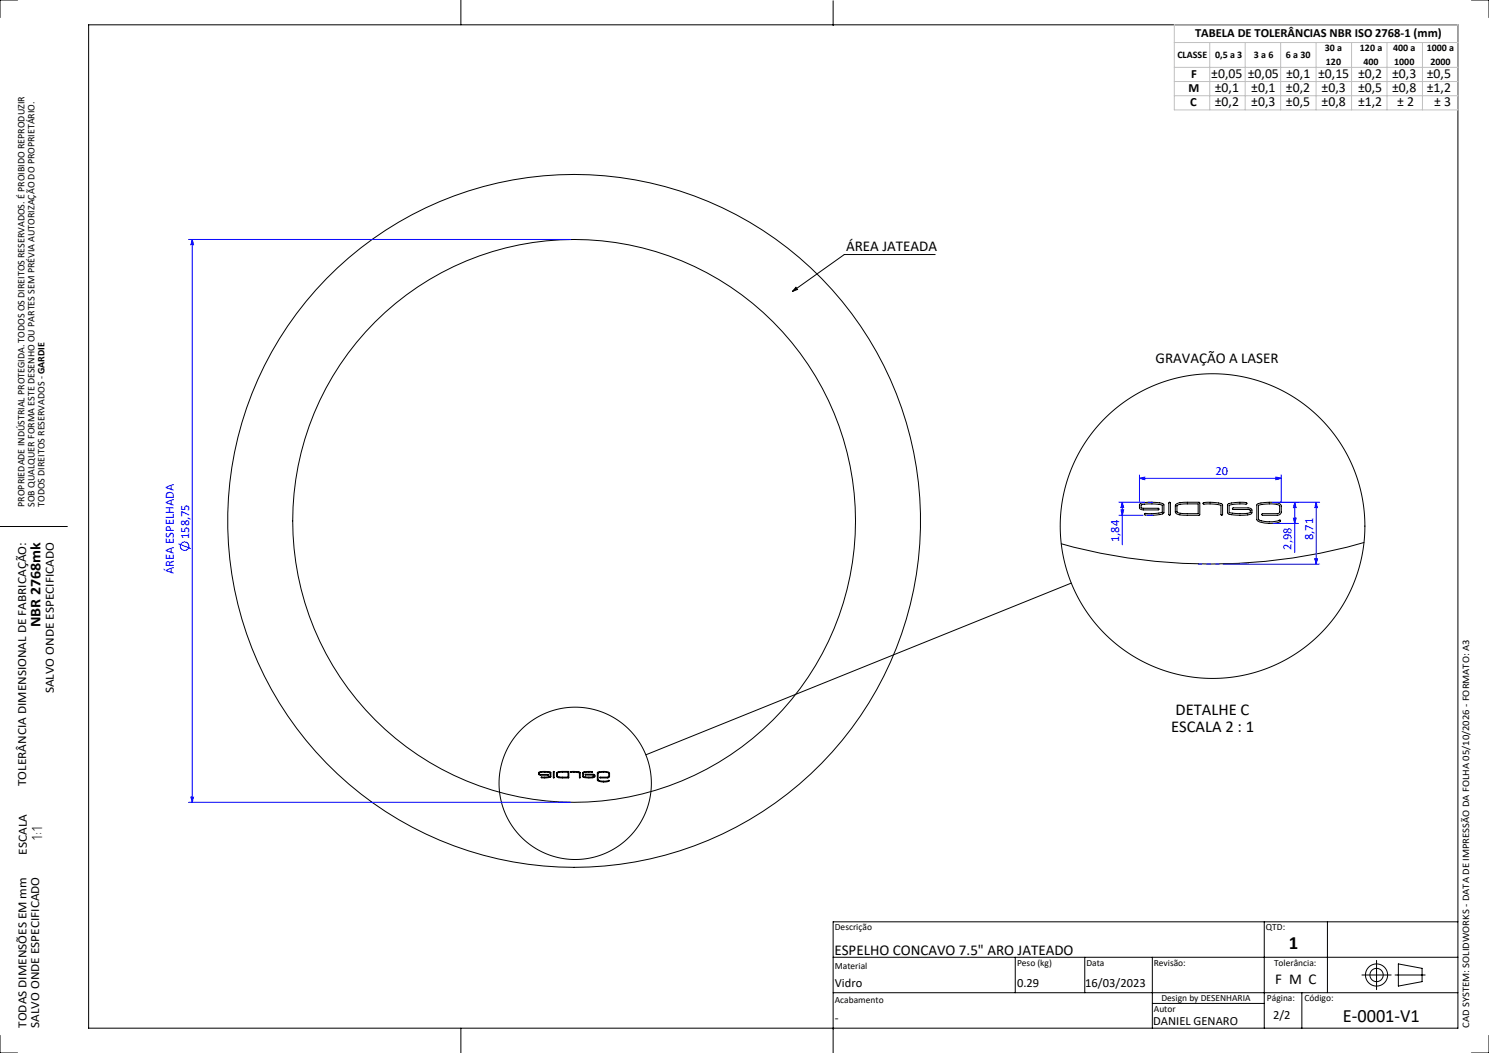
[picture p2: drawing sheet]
<svg xmlns="http://www.w3.org/2000/svg" width="420mm" height="297mm" viewBox="0 0 420 297" stroke-linecap="round" stroke-linejoin="round" font-family="sans-serif">
<g fill="none" stroke="#000" stroke-width=".28">
<path d="M5 0h-5v5M25 7h386.2v283h-386.2zM130 0v7M235 .2v7M415 0h5v5M263.8 71.8h-25.6l-14.7 10.4M224.5 81l.4 .6-1.4 .6zM0 148.5h19M321.5 142.1a10.9 10.9 0 0 1 6.7 .1l.1 1.3a1.17 1.17 0 0 1-.3 1.4l-1.9 .4a4.8 4.8 0 0 1-3.3-.2l.2-.3h2.7l2.1-.3v-2l-2.4-.4a5.8 5.8 0 0 0-3.5 .4v.7l.3 .1 4.5 .1 .2 .2-.2 .2-4.7-.1a1.03 1.03 0 0 1-.6-1.2zM329.8 141.7l.3 .2v3.2l-.2 .2-.2-.2zM331.7 142.3a8.8 8.8 0 0 1 4.4-.6h2.3v3.5a23.1 23.1 0 0 1-6.5-.3l-.4-.5zM332.1 142.5l1.7-.4h4.2v2.8h-2.3a6.9 6.9 0 0 1-3.7-.5z"/>
<path d="M339.4 141.8l1.9-.1a4.9 4.9 0 0 1 3.5 .6l.1 2.8-.3 .2-.2-.2v-2.6l-2.5-.3h-2.4zM346.3 142.2a11 11 0 0 1 5.3-.4l-.1 .4h-2.6l-2.2 .3v2l.9 .2a9.1 9.1 0 0 0 5.1-.2v-.6l-.4-.2h-4.5l-.2-.2 .2-.3 4.7 .1a.8 .8 0 0 1 .6 1l-.1 .6a11.2 11.2 0 0 1-6.7-.1zM354.6 142.2a7.7 7.7 0 0 1 4.1-.5l1.8 .2a1.44 1.44 0 0 1 .9 1.9 1.26 1.26 0 0 1-.3 1.3 1.26 1.26 0 0 1-1.3 .2h-3.7l-.2-.2 .2-.2h4.2a1.01 1.01 0 0 0 .6-1.5v-.8a9.3 9.3 0 0 0-5.9-.1v4.1a5.6 5.6 0 0 0 4 .6l2-.5 .2 .3a7.3 7.3 0 0 1-6.6-.2zM384.7 153a157.5 157.5 0 0 1-85.4 .4M302.2 164.5l-120 48.4M152 217.8a4 4 0 0 1 3.4 .2l-.1 1.2-1.7 .2-1-.1 1.5-.1a.73 .73 0 0 0 1.1-.7v-.4a3.6 3.6 0 0 0-3 0l.2 .3 2.3 .1-1.4 .2a.95 .95 0 0 1-1.4-.4zM156.1 217.6l.2 .1-.1 1.7zM157.1 217.9l1-.3h2.3v1.8h-1.5a2.06 2.06 0 0 1-1.9-.4zM157.2 218.9h.1M157.3 218l2.3-.2a.54 .54 0 0 1 .7 .2 .54 .54 0 0 1-.1 .7v.5h-1.5a1.12 1.12 0 0 1-1.5-.4zM160.9 217.7h2.4a.57 .57 0 0 1 .4 .9l-.1 .8-.2-.6a.6 .6 0 0 0-.4-.9h-2zM164.4 217.9l1.4-.3 1.3 .1-1.4 .1a.73 .73 0 0 0-1.1 .7v.4a2.76 2.76 0 0 0 2.2 .3l.8-.2v-.3l-2.6-.2 1.5-.1a.96 .96 0 0 1 1.3 .3v.3a4.6 4.6 0 0 1-3.3 .2z"/>
<path d="M168.5 217.9l.6-.2a3.9 3.9 0 0 1 2.8 .3 1.04 1.04 0 0 1-.2 1.2 1.04 1.04 0 0 1-1.1 .2l-1.4-.1 1.4-.1a.81 .81 0 0 0 1.1-.2l-.1-1-1.8-.2a.85 .85 0 0 0-1 .2 .85 .85 0 0 0-.1 1v1l.4 .2a4 4 0 0 0 2.6-.1l.1 .1a3.4 3.4 0 0 1-3.3-.2zM171.7 218.1h.1M235 270h176.2M286.4 270v10M306 270v10M325 270v20M356.6 260v30M374.4 260v20M384.2 275h8.2M388.3 270.9v8.2M393.5 275h8.5M394.4 271.9l6.7 1.2v3.8l-6.7 1.2z"/>
<path d="M411.2 260h-176.2v37.1M0 292v5h5M130 290v7M235 280h176.2M325 283h31.6M367.2 280v10M420 292v5h-5"/>
<circle cx="161.9" cy="146.9" r="79.4"/>
<circle cx="161.9" cy="146.9" r="97.7"/>
<circle cx="342" cy="148.4" r="43"/>
<circle cx="162.2" cy="220.9" r="21.5"/>
<circle cx="388.3" cy="275" r="1.88"/>
<circle cx="388.3" cy="275" r="3.1"/>
</g>
<g fill="none" stroke="#00f" stroke-width=".28">
<path d="M53.2 67.5h107.7M54.2 67.5v158.8M54.2 67.5l.4 1.5h-.8zM321.4 134.9l1.5-.4v.8zM321.4 133.9v7.5M321.4 134.9h40M359.9 134.5l1.5 .4-1.5 .4zM361.4 133.9v7.8M50.3 153.4l3.5 1.3M315.6 141.7h7.3M315.6 145.3h6.8M316.2 143.8h.7l-.3 1.5z"/>
<path d="M316.6 141.7v12M316.6 141.7l.3 1.5h-.7zM323.9 141.7h1.2M345 159.1h27.2M359 147.6h7.2M364.8 146.1h.8l-.4 1.5zM365.2 141.7v14.1M365.2 141.7l.4 1.5h-.8zM370.9 157.6h.7l-.4 1.5zM371.2 141.7l.4 1.5h-.7zM371.2 141.7v17.4M372.2 141.7h-13.2"/>
<path d="M53.2 226.3h107.7M53.8 224.8h.8l-.4 1.5z"/>
<circle cx="52.1" cy="154.1" r="1.21"/>
</g>
<path d="M323.4 145.3h1.9" fill="none" stroke="#00f" stroke-width=".28" stroke-dasharray="15.2 1.3 1.3 1.3" stroke-linecap="butt"/>
<path d="M337.9 159.1h6.1" fill="none" stroke="#00f" stroke-width=".28" stroke-dasharray="15.2 1.3 1.3 1.3" stroke-dashoffset="14.1" stroke-linecap="butt"/>
<path d="M331.2 12h80M331.2 7h80v24h-80zM331.2 19h80M341.2 12v19M351.2 12v19M361.2 12v19M371.2 12v19M381.2 12v19M391.2 12v19M401.2 12v19M331.2 23h80M331.2 27h80" fill="none" stroke="#c0c0c0" stroke-width=".28"/>
<path d="M224.5 81l.4 .6-1.4 .6z" fill="#000"/>
<g fill="#00f">
<path d="M321.4 134.9l1.5-.4v.8zM359.9 134.5l1.5 .4-1.5 .4z"/>
<path d="M365.2 141.7l.4 1.5h-.8zM364.8 146.1h.8l-.4 1.5z"/>
<path d="M54.2 67.5l.4 1.5h-.8zM53.8 224.8h.8l-.4 1.5z"/>
<path d="M316.6 141.7l.3 1.5h-.7zM316.2 143.8h.7l-.3 1.5zM371.2 141.7l.4 1.5h-.7zM370.9 157.6h.7l-.4 1.5z"/>
</g>
<g font-size="5.3">
<text x="363.5" y="267.6">1</text>
<text x="378.8" y="288.1">E-0001-V1</text>
</g>
<g font-size="4.7">
<text x="331.6" y="201.7">DETALHE C</text>
<text x="330.3" y="206.5">ESCALA 2 : 1</text>
</g>
<text font-size="4.3" x="12" y="237.1" transform="rotate(-90 12 237.1)">1:1</text>
<g font-size="4.2">
<text x="238.7" y="70.7">ÁREA JATEADA</text>
<text x="326" y="102.5">GRAVAÇÃO A LASER</text>
<text x="11.5" y="176.9" transform="rotate(-90 11.5 176.9)">NBR 2768mk</text>
<text x="235.4" y="269.3">ESPELHO CONCAVO 7.5&quot; ARO JATEADO</text>
<text x="359.7" y="277.6">F M C</text>
</g>
<g font-size="3.9">
<text x="341.7" y="22">±0,05</text>
<text x="352" y="21.9">±0,05</text>
<text x="362.8" y="21.9">±0,1</text>
<text x="371.8" y="21.9">±0,15</text>
<text x="383.1" y="21.9">±0,2</text>
<text x="392.7" y="21.9">±0,3</text>
<text x="402.4" y="21.9">±0,5</text>
<text x="342.6" y="25.9">±0,1</text>
<text x="352.9" y="25.9">±0,1</text>
<text x="362.7" y="25.9">±0,2</text>
<text x="372.8" y="25.9">±0,3</text>
<text x="383.1" y="25.9">±0,5</text>
<text x="392.7" y="25.9">±0,8</text>
<text x="402.4" y="25.9">±1,2</text>
<text x="342.6" y="30">±0,2</text>
<text x="352.9" y="30">±0,3</text>
<text x="362.7" y="30">±0,5</text>
<text x="372.8" y="30">±0,8</text>
<text x="383.1" y="30">±1,2</text>
<text x="394.1" y="30">± 2</text>
<text x="404.5" y="30">± 3</text>
</g>
<g font-size="3.5">
<text x="337.1" y="10.6">TABELA DE TOLERÂNCIAS NBR ISO 2768-1 (mm)</text>
<text x="336" y="22">F</text>
<text x="335.2" y="25.9">M</text>
<text x="335.7" y="30">C</text>
<text x="15.2" y="195.6" transform="rotate(-90 15.2 195.6)">SALVO ONDE ESPECIFICADO</text>
<text x="7.4" y="221.7" transform="rotate(-90 7.4 221.7)">TOLERÂNCIA DIMENSIONAL DE FABRICAÇÃO:</text>
<text x="7.6" y="241" transform="rotate(-90 7.6 241)">ESCALA</text>
<text x="235.5" y="278.3">Vidro</text>
<text x="286.9" y="278.5">0.29</text>
<text x="306.1" y="278.5">16/03/2023</text>
<text x="359.1" y="287.5">2/2</text>
<text x="7.5" y="289.9" transform="rotate(-90 7.5 289.9)">TODAS DIMENSÕES EM mm</text>
<text x="11" y="289.9" transform="rotate(-90 11 289.9)">SALVO ONDE ESPECIFICADO</text>
<text x="235.5" y="288.4">-</text>
<text x="325.3" y="289.1">DANIEL GENARO</text>
</g>
<g font-size="3.5" fill="#00f">
<text x="342.9" y="134">20</text>
<text x="53.3" y="152.1" transform="rotate(-90 53.3 152.1)">158,75</text>
<text x="315.7" y="152.9" transform="rotate(-90 315.7 152.9)">1,84</text>
<text x="364.3" y="155" transform="rotate(-90 364.3 155)">2,98</text>
<text x="370.4" y="152.4" transform="rotate(-90 370.4 152.4)">8,71</text>
<text x="49" y="161.9" transform="rotate(-90 49 161.9)">ÁREA ESPELHADA</text>
</g>
<g font-size="2.8">
<text x="332.1" y="16.5">CLASSE</text>
<text x="342.7" y="16.5">0,5 a 3</text>
<text x="353.7" y="16.5">3 a 6</text>
<text x="362.7" y="16.5">6 a 30</text>
<text x="373.7" y="14.4">30 a</text>
<text x="383.6" y="14.4">120 a</text>
<text x="392.9" y="14.4">400 a</text>
<text x="402.4" y="14.4">1000 a</text>
<text x="374" y="18.3">120</text>
<text x="384.6" y="18.3">400</text>
<text x="393.2" y="18.3">1000</text>
<text x="403.5" y="18.3">2000</text>
<text x="6.9" y="143" transform="rotate(-90 6.9 143)">PROPRIEDADE INDÚSTRIAL PROTEGIDA. TODOS OS DIREITOS RESERVADOS. É PROIBIDO REPRODUZIR</text>
<text x="9.7" y="143" transform="rotate(-90 9.7 143)">SOB QUALQUER FORMA ESTE DESENHO OU PARTES SEM PRÉVIA AUTORIZAÇÃO DO PROPRIETÁRIO.</text>
<text x="12.5" y="143" transform="rotate(-90 12.5 143)">TODOS DIREITOS RESERVADOS - GARDIE</text>
<text x="414.4" y="289.9" transform="rotate(-90 414.4 289.9)">CAD SYSTEM: SOLIDWORKS - DATA DE IMPRESSÃO DA FOLHA 05/10/2026 - FORMATO: A3</text>
</g>
<g font-size="2.7">
<text x="235.5" y="262.3">Descrição</text>
<text x="357.1" y="262.3">QTD:</text>
<text x="235.5" y="273.2">Material</text>
<text x="286.9" y="272.3">Peso (kg)</text>
<text x="306.4" y="272.3">Data</text>
<text x="325.5" y="272.4">Revisão:</text>
<text x="359.4" y="272.4">Tolerância:</text>
<text x="235.5" y="282.8">Acabamento</text>
<text x="325.5" y="285.5">Autor</text>
<text x="327.6" y="282.3">Design by DESENHARIA</text>
<text x="357.4" y="282.3">Página:</text>
<text x="368" y="282.3">Código:</text>
</g>
</svg>
